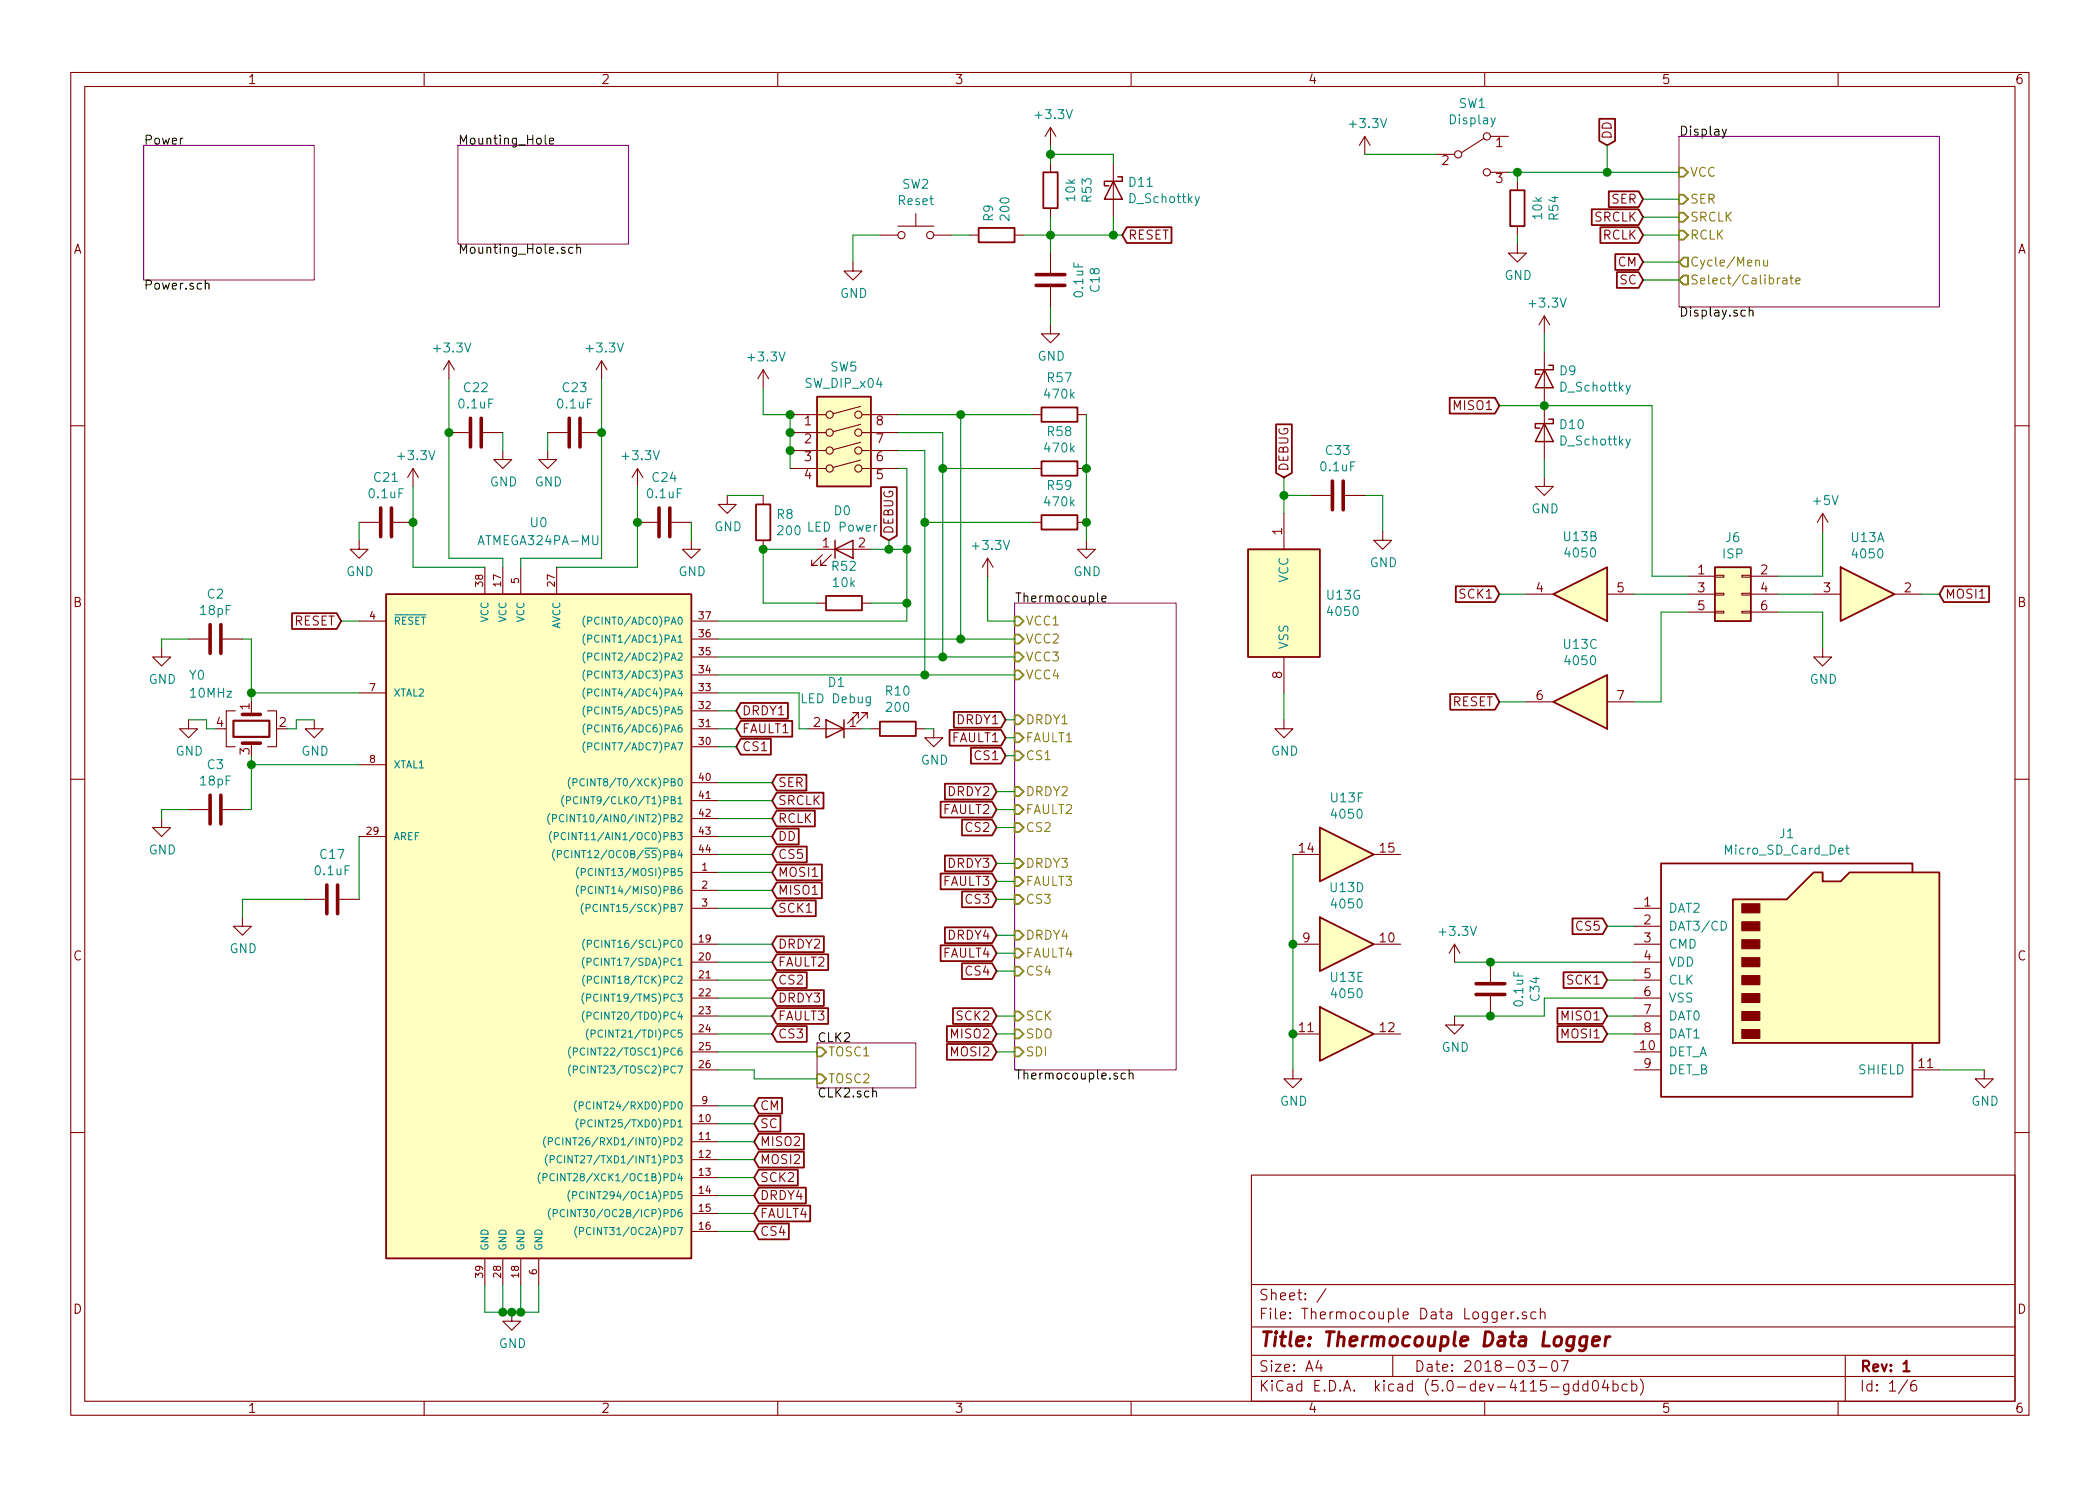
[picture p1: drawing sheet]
EESchema Schematic File Version 4
LIBS:Thermocouple Data Logger-cache
EELAYER 26 0
EELAYER END
$Descr A4 11693 8268
encoding utf-8
Sheet 1 6
Title "Thermocouple Data Logger"
Date "2018-03-07"
Rev "1"
Comp ""
Comment1 ""
Comment2 ""
Comment3 ""
Comment4 ""
$EndDescr
$Comp
L atmel:ATMEGA324PA-MU U0
U 1 1
P 3000 5150
F 0 "U0" H 3000 7400 50  0000 C CNN
F 1 "ATMEGA324PA-MU" H 3000 7300 50  0000 C CNN
F 2 "Housings_DFN_QFN:QFN-44-1EP_7x7mm_Pitch0.5mm" H 3000 5150 50  0001 C CIN
F 3 "http://www.atmel.com/Images/Atmel-8272-8-bit-AVR-microcontroller-ATmega164A_PA-324A_PA-644A_PA-1284_P_datasheet.pdf" H 3000 5150 50  0001 C CNN
	1    3000 5150
	1    0    0    -1  
$EndComp
$Sheet
S 9350 750  1450 950 
U 5A867525
F0 "Display" 50
F1 "Display.sch" 50
F2 "VCC" I L 9350 950 50 
F3 "Select/Calibrate" O L 9350 1550 50 
F4 "Cycle/Menu" O L 9350 1450 50 
F5 "SER" I L 9350 1100 50 
F6 "SRCLK" I L 9350 1200 50 
F7 "RCLK" I L 9350 1300 50 
$EndSheet
$Comp
L Switch:SW_SPDT SW1
U 1 1
P 8200 850
F 0 "SW1" H 8200 1135 50  0000 C CNN
F 1 "Display" H 8200 1044 50  0000 C CNN
F 2 "Buttons_Switches_SMD:SW_SPDT_CK-JS102011SAQN" H 8200 850 50  0001 C CNN
F 3 "" H 8200 850 50  0001 C CNN
	1    8200 850 
	1    0    0    -1  
$EndComp
$Sheet
S 5650 3350 900  2600
U 5A878A89
F0 "Thermocouple" 50
F1 "Thermocouple.sch" 50
F2 "VCC1" I L 5650 3450 50 
F3 "DRDY1" I L 5650 4000 50 
F4 "FAULT1" I L 5650 4100 50 
F5 "CS1" I L 5650 4200 50 
F6 "SCK" I L 5650 5650 50 
F7 "SDO" I L 5650 5750 50 
F8 "SDI" I L 5650 5850 50 
F9 "VCC3" I L 5650 3650 50 
F10 "DRDY3" I L 5650 4800 50 
F11 "FAULT3" I L 5650 4900 50 
F12 "CS3" I L 5650 5000 50 
F13 "VCC2" I L 5650 3550 50 
F14 "DRDY2" I L 5650 4400 50 
F15 "FAULT2" I L 5650 4500 50 
F16 "CS2" I L 5650 4600 50 
F17 "VCC4" I L 5650 3750 50 
F18 "DRDY4" I L 5650 5200 50 
F19 "FAULT4" I L 5650 5300 50 
F20 "CS4" I L 5650 5400 50 
$EndSheet
$Comp
L Switch:SW_DIP_x04 SW5
U 1 1
P 4700 2500
F 0 "SW5" H 4700 2967 50  0000 C CNN
F 1 "SW_DIP_x04" H 4700 2876 50  0000 C CNN
F 2 "Buttons_Switches_SMD:SW_DIP_x4_W5.08mm_Slide_Copal_CHS-A" H 4700 2500 50  0001 C CNN
F 3 "" H 4700 2500 50  0001 C CNN
	1    4700 2500
	1    0    0    -1  
$EndComp
Wire Wire Line
	8400 950  8450 950 
$Comp
L Switch:SW_Push SW2
U 1 1
P 5100 1300
F 0 "SW2" H 5100 1585 50  0000 C CNN
F 1 "Reset" H 5100 1494 50  0000 C CNN
F 2 "Buttons_Switches_SMD:SW_SPST_PTS645" H 5100 1500 50  0001 C CNN
F 3 "" H 5100 1500 50  0001 C CNN
	1    5100 1300
	1    0    0    -1  
$EndComp
$Sheet
S 800  800  950  750 
U 5A8E51AF
F0 "Power" 50
F1 "Power.sch" 50
$EndSheet
Wire Wire Line
	1400 3900 1400 3850
Wire Wire Line
	1400 3850 2000 3850
Wire Wire Line
	1400 4200 1400 4250
Wire Wire Line
	1400 4250 2000 4250
$Comp
L power:GND #PWR0101
U 1 1
P 2850 7300
F 0 "#PWR0101" H 2850 7050 50  0001 C CNN
F 1 "GND" H 2855 7127 50  0000 C CNN
F 2 "" H 2850 7300 50  0001 C CNN
F 3 "" H 2850 7300 50  0001 C CNN
	1    2850 7300
	1    0    0    -1  
$EndComp
Wire Wire Line
	2700 7150 2700 7300
Wire Wire Line
	2900 7150 2900 7300
Wire Wire Line
	2900 7300 2850 7300
Wire Wire Line
	3000 7150 3000 7300
Wire Wire Line
	3000 7300 2900 7300
Connection ~ 2900 7300
Connection ~ 2850 7300
Wire Wire Line
	2700 7300 2800 7300
Wire Wire Line
	2800 7150 2800 7300
Connection ~ 2800 7300
Wire Wire Line
	2800 7300 2850 7300
$Comp
L device:C C24
U 1 1
P 3700 2900
F 0 "C24" V 3448 2900 50  0000 C CNN
F 1 "0.1uF" V 3539 2900 50  0000 C CNN
F 2 "Capacitors_SMD:C_0402" H 3738 2750 50  0001 C CNN
F 3 "" H 3700 2900 50  0001 C CNN
	1    3700 2900
	0    1    1    0   
$EndComp
$Comp
L device:C C21
U 1 1
P 2150 2900
F 0 "C21" V 1898 2900 50  0000 C CNN
F 1 "0.1uF" V 1989 2900 50  0000 C CNN
F 2 "Capacitors_SMD:C_0402" H 2188 2750 50  0001 C CNN
F 3 "" H 2150 2900 50  0001 C CNN
	1    2150 2900
	0    1    1    0   
$EndComp
$Comp
L device:C C22
U 1 1
P 2650 2400
F 0 "C22" V 2398 2400 50  0000 C CNN
F 1 "0.1uF" V 2489 2400 50  0000 C CNN
F 2 "Capacitors_SMD:C_0402" H 2688 2250 50  0001 C CNN
F 3 "" H 2650 2400 50  0001 C CNN
	1    2650 2400
	0    1    1    0   
$EndComp
$Comp
L device:C C23
U 1 1
P 3200 2400
F 0 "C23" V 2948 2400 50  0000 C CNN
F 1 "0.1uF" V 3039 2400 50  0000 C CNN
F 2 "Capacitors_SMD:C_0402" H 3238 2250 50  0001 C CNN
F 3 "" H 3200 2400 50  0001 C CNN
	1    3200 2400
	0    1    1    0   
$EndComp
$Comp
L power:+3.3V #PWR0102
U 1 1
P 3350 2100
F 0 "#PWR0102" H 3350 1950 50  0001 C CNN
F 1 "+3.3V" H 3365 2273 50  0000 C CNN
F 2 "" H 3350 2100 50  0001 C CNN
F 3 "" H 3350 2100 50  0001 C CNN
	1    3350 2100
	1    0    0    -1  
$EndComp
$Comp
L power:+3.3V #PWR0103
U 1 1
P 2500 2100
F 0 "#PWR0103" H 2500 1950 50  0001 C CNN
F 1 "+3.3V" H 2515 2273 50  0000 C CNN
F 2 "" H 2500 2100 50  0001 C CNN
F 3 "" H 2500 2100 50  0001 C CNN
	1    2500 2100
	1    0    0    -1  
$EndComp
$Comp
L power:+3.3V #PWR0104
U 1 1
P 2300 2700
F 0 "#PWR0104" H 2300 2550 50  0001 C CNN
F 1 "+3.3V" H 2315 2873 50  0000 C CNN
F 2 "" H 2300 2700 50  0001 C CNN
F 3 "" H 2300 2700 50  0001 C CNN
	1    2300 2700
	1    0    0    -1  
$EndComp
$Comp
L power:+3.3V #PWR0105
U 1 1
P 3550 2700
F 0 "#PWR0105" H 3550 2550 50  0001 C CNN
F 1 "+3.3V" H 3565 2873 50  0000 C CNN
F 2 "" H 3550 2700 50  0001 C CNN
F 3 "" H 3550 2700 50  0001 C CNN
	1    3550 2700
	1    0    0    -1  
$EndComp
Wire Wire Line
	3550 2700 3550 2900
Wire Wire Line
	3550 2900 3550 3150
Wire Wire Line
	3550 3150 3100 3150
Connection ~ 3550 2900
Wire Wire Line
	2300 3150 2700 3150
Wire Wire Line
	2300 2700 2300 2900
Wire Wire Line
	2300 3150 2300 2900
Connection ~ 2300 2900
Wire Wire Line
	2900 3150 2900 3100
Wire Wire Line
	2900 3100 3350 3100
Wire Wire Line
	3350 3100 3350 2400
Wire Wire Line
	2800 3150 2800 3100
Wire Wire Line
	2800 3100 2500 3100
Wire Wire Line
	2500 3100 2500 2400
Wire Wire Line
	3350 2400 3350 2100
Connection ~ 3350 2400
Wire Wire Line
	2500 2400 2500 2100
Connection ~ 2500 2400
$Comp
L power:GND #PWR0106
U 1 1
P 2000 3000
F 0 "#PWR0106" H 2000 2750 50  0001 C CNN
F 1 "GND" H 2005 2827 50  0000 C CNN
F 2 "" H 2000 3000 50  0001 C CNN
F 3 "" H 2000 3000 50  0001 C CNN
	1    2000 3000
	1    0    0    -1  
$EndComp
$Comp
L power:GND #PWR0107
U 1 1
P 2800 2500
F 0 "#PWR0107" H 2800 2250 50  0001 C CNN
F 1 "GND" H 2805 2327 50  0000 C CNN
F 2 "" H 2800 2500 50  0001 C CNN
F 3 "" H 2800 2500 50  0001 C CNN
	1    2800 2500
	1    0    0    -1  
$EndComp
$Comp
L power:GND #PWR0108
U 1 1
P 3050 2500
F 0 "#PWR0108" H 3050 2250 50  0001 C CNN
F 1 "GND" H 3055 2327 50  0000 C CNN
F 2 "" H 3050 2500 50  0001 C CNN
F 3 "" H 3050 2500 50  0001 C CNN
	1    3050 2500
	1    0    0    -1  
$EndComp
$Comp
L power:GND #PWR0109
U 1 1
P 3850 3000
F 0 "#PWR0109" H 3850 2750 50  0001 C CNN
F 1 "GND" H 3855 2827 50  0000 C CNN
F 2 "" H 3850 3000 50  0001 C CNN
F 3 "" H 3850 3000 50  0001 C CNN
	1    3850 3000
	1    0    0    -1  
$EndComp
Wire Wire Line
	3850 3000 3850 2900
Wire Wire Line
	3050 2500 3050 2400
Wire Wire Line
	2800 2500 2800 2400
Wire Wire Line
	2000 3000 2000 2900
$Comp
L device:C C17
U 1 1
P 1850 5000
F 0 "C17" V 1598 5000 50  0000 C CNN
F 1 "0.1uF" V 1689 5000 50  0000 C CNN
F 2 "Capacitors_SMD:C_0402" H 1888 4850 50  0001 C CNN
F 3 "" H 1850 5000 50  0001 C CNN
	1    1850 5000
	0    1    1    0   
$EndComp
Wire Wire Line
	2000 5000 2000 4650
$Comp
L power:GND #PWR0110
U 1 1
P 1350 5100
F 0 "#PWR0110" H 1350 4850 50  0001 C CNN
F 1 "GND" H 1355 4927 50  0000 C CNN
F 2 "" H 1350 5100 50  0001 C CNN
F 3 "" H 1350 5100 50  0001 C CNN
	1    1350 5100
	1    0    0    -1  
$EndComp
Wire Wire Line
	1350 5100 1350 5000
Wire Wire Line
	1350 5000 1700 5000
$Comp
L device:Crystal_GND24 Y0
U 1 1
P 1400 4050
F 0 "Y0" V 1100 3700 50  0000 L CNN
F 1 "10MHz" V 1200 3700 50  0000 L CNN
F 2 "Crystals:Crystal_SMD_Abracon_ABM3B-4pin_5.0x3.2mm" H 1400 4050 50  0001 C CNN
F 3 "" H 1400 4050 50  0001 C CNN
	1    1400 4050
	0    1    1    0   
$EndComp
$Comp
L power:GND #PWR0111
U 1 1
P 1750 4000
F 0 "#PWR0111" H 1750 3750 50  0001 C CNN
F 1 "GND" H 1755 3827 50  0000 C CNN
F 2 "" H 1750 4000 50  0001 C CNN
F 3 "" H 1750 4000 50  0001 C CNN
	1    1750 4000
	1    0    0    -1  
$EndComp
Wire Wire Line
	1600 4050 1650 4050
Wire Wire Line
	1650 4050 1650 4000
Wire Wire Line
	1650 4000 1750 4000
$Comp
L power:GND #PWR0112
U 1 1
P 1050 4000
F 0 "#PWR0112" H 1050 3750 50  0001 C CNN
F 1 "GND" H 1055 3827 50  0000 C CNN
F 2 "" H 1050 4000 50  0001 C CNN
F 3 "" H 1050 4000 50  0001 C CNN
	1    1050 4000
	1    0    0    -1  
$EndComp
Wire Wire Line
	1050 4000 1150 4000
Wire Wire Line
	1150 4000 1150 4050
Wire Wire Line
	1150 4050 1200 4050
Wire Wire Line
	4000 5950 4200 5950
Wire Wire Line
	4200 5950 4200 6000
$Comp
L device:C C2
U 1 1
P 1200 3550
F 0 "C2" V 948 3550 50  0000 C CNN
F 1 "18pF" V 1039 3550 50  0000 C CNN
F 2 "Capacitors_SMD:C_0402" H 1238 3400 50  0001 C CNN
F 3 "" H 1200 3550 50  0001 C CNN
	1    1200 3550
	0    1    1    0   
$EndComp
$Comp
L device:C C3
U 1 1
P 1200 4500
F 0 "C3" V 948 4500 50  0000 C CNN
F 1 "18pF" V 1039 4500 50  0000 C CNN
F 2 "Capacitors_SMD:C_0402" H 1238 4350 50  0001 C CNN
F 3 "" H 1200 4500 50  0001 C CNN
	1    1200 4500
	0    1    1    0   
$EndComp
Wire Wire Line
	1350 4500 1400 4500
Wire Wire Line
	1400 4500 1400 4250
Connection ~ 1400 4250
Wire Wire Line
	1350 3550 1400 3550
Wire Wire Line
	1400 3550 1400 3850
Connection ~ 1400 3850
$Comp
L power:GND #PWR0113
U 1 1
P 900 3600
F 0 "#PWR0113" H 900 3350 50  0001 C CNN
F 1 "GND" H 905 3427 50  0000 C CNN
F 2 "" H 900 3600 50  0001 C CNN
F 3 "" H 900 3600 50  0001 C CNN
	1    900  3600
	1    0    0    -1  
$EndComp
$Comp
L power:GND #PWR0114
U 1 1
P 900 4550
F 0 "#PWR0114" H 900 4300 50  0001 C CNN
F 1 "GND" H 905 4377 50  0000 C CNN
F 2 "" H 900 4550 50  0001 C CNN
F 3 "" H 900 4550 50  0001 C CNN
	1    900  4550
	1    0    0    -1  
$EndComp
Wire Wire Line
	900  4550 900  4500
Wire Wire Line
	900  4500 1050 4500
Wire Wire Line
	900  3600 900  3550
Wire Wire Line
	900  3550 1050 3550
$Comp
L power:+3.3V #PWR0115
U 1 1
P 7600 850
F 0 "#PWR0115" H 7600 700 50  0001 C CNN
F 1 "+3.3V" H 7615 1023 50  0000 C CNN
F 2 "" H 7600 850 50  0001 C CNN
F 3 "" H 7600 850 50  0001 C CNN
	1    7600 850 
	1    0    0    -1  
$EndComp
Wire Wire Line
	7600 850  8000 850 
Wire Wire Line
	4400 2600 4400 2500
Connection ~ 4400 2400
Wire Wire Line
	4400 2400 4400 2300
Connection ~ 4400 2500
Wire Wire Line
	4400 2500 4400 2400
$Comp
L power:+3.3V #PWR0116
U 1 1
P 4250 2150
F 0 "#PWR0116" H 4250 2000 50  0001 C CNN
F 1 "+3.3V" H 4265 2323 50  0000 C CNN
F 2 "" H 4250 2150 50  0001 C CNN
F 3 "" H 4250 2150 50  0001 C CNN
	1    4250 2150
	1    0    0    -1  
$EndComp
Wire Wire Line
	4250 2150 4250 2300
Wire Wire Line
	4250 2300 4400 2300
Connection ~ 4400 2300
Wire Wire Line
	5000 2300 5350 2300
Wire Wire Line
	5350 2300 5350 3550
Wire Wire Line
	5350 3550 5650 3550
Wire Wire Line
	5000 2400 5250 2400
Wire Wire Line
	5250 2400 5250 2600
Wire Wire Line
	5250 3650 5650 3650
Wire Wire Line
	5000 2500 5150 2500
Wire Wire Line
	5150 2500 5150 2900
Wire Wire Line
	5150 3750 5650 3750
Wire Wire Line
	5650 3450 5500 3450
Wire Wire Line
	5500 3450 5500 3200
$Comp
L power:+3.3V #PWR0117
U 1 1
P 5500 3200
F 0 "#PWR0117" H 5500 3050 50  0001 C CNN
F 1 "+3.3V" H 5515 3373 50  0000 C CNN
F 2 "" H 5500 3200 50  0001 C CNN
F 3 "" H 5500 3200 50  0001 C CNN
	1    5500 3200
	1    0    0    -1  
$EndComp
$Comp
L Connector:Conn_02x03_Odd_Even J6
U 1 1
P 9600 3300
F 0 "J6" H 9650 3617 50  0000 C CNN
F 1 "ISP" H 9650 3526 50  0000 C CNN
F 2 "Pin_Headers:Pin_Header_Straight_2x03_Pitch2.54mm" H 9600 3300 50  0001 C CNN
F 3 "~" H 9600 3300 50  0001 C CNN
	1    9600 3300
	1    0    0    -1  
$EndComp
Wire Wire Line
	9900 3200 10150 3200
Wire Wire Line
	10150 3200 10150 2950
$Comp
L power:+5V #PWR0118
U 1 1
P 10150 2950
F 0 "#PWR0118" H 10150 2800 50  0001 C CNN
F 1 "+5V" H 10165 3123 50  0000 C CNN
F 2 "" H 10150 2950 50  0001 C CNN
F 3 "" H 10150 2950 50  0001 C CNN
	1    10150 2950
	1    0    0    -1  
$EndComp
$Comp
L power:GND #PWR0119
U 1 1
P 10150 3600
F 0 "#PWR0119" H 10150 3350 50  0001 C CNN
F 1 "GND" H 10155 3427 50  0000 C CNN
F 2 "" H 10150 3600 50  0001 C CNN
F 3 "" H 10150 3600 50  0001 C CNN
	1    10150 3600
	1    0    0    -1  
$EndComp
Wire Wire Line
	9900 3400 10150 3400
Wire Wire Line
	10150 3400 10150 3600
Text GLabel 4300 4750 2    50   Input ~ 0
CS5
Text GLabel 4300 4850 2    50   Input ~ 0
MOSI1
Text GLabel 4300 4950 2    50   Input ~ 0
MISO1
Text GLabel 4300 5050 2    50   Input ~ 0
SCK1
Wire Wire Line
	4000 4750 4300 4750
Wire Wire Line
	4000 4850 4300 4850
Wire Wire Line
	4000 4950 4300 4950
Wire Wire Line
	4000 5050 4300 5050
Text GLabel 1900 3450 0    50   Input ~ 0
RESET
Wire Wire Line
	1900 3450 2000 3450
Text GLabel 6250 1300 2    50   Input ~ 0
RESET
Text GLabel 8350 3900 0    50   Input ~ 0
RESET
$Comp
L Logic_CMOS_4000:4050 U13
U 7 1
P 7150 3350
F 0 "U13" H 7380 3396 50  0000 L CNN
F 1 "4050" H 7380 3305 50  0000 L CNN
F 2 "Housings_SSOP:TSSOP-16_4.4x5mm_Pitch0.65mm" H 7150 3350 50  0001 C CNN
F 3 "http://www.intersil.com/content/dam/intersil/documents/cd40/cd4050bms.pdf" H 7150 3350 50  0001 C CNN
	7    7150 3350
	1    0    0    -1  
$EndComp
$Comp
L Logic_CMOS_4000:4050 U13
U 1 1
P 10400 3300
F 0 "U13" H 10400 3617 50  0000 C CNN
F 1 "4050" H 10400 3526 50  0000 C CNN
F 2 "Housings_SSOP:TSSOP-16_4.4x5mm_Pitch0.65mm" H 10400 3300 50  0001 C CNN
F 3 "http://www.intersil.com/content/dam/intersil/documents/cd40/cd4050bms.pdf" H 10400 3300 50  0001 C CNN
	1    10400 3300
	1    0    0    -1  
$EndComp
$Comp
L Logic_CMOS_4000:4050 U13
U 2 1
P 8800 3300
F 0 "U13" H 8800 2983 50  0000 C CNN
F 1 "4050" H 8800 3074 50  0000 C CNN
F 2 "Housings_SSOP:TSSOP-16_4.4x5mm_Pitch0.65mm" H 8800 3300 50  0001 C CNN
F 3 "http://www.intersil.com/content/dam/intersil/documents/cd40/cd4050bms.pdf" H 8800 3300 50  0001 C CNN
	2    8800 3300
	-1   0    0    1   
$EndComp
$Comp
L Logic_CMOS_4000:4050 U13
U 3 1
P 8800 3900
F 0 "U13" H 8800 3583 50  0000 C CNN
F 1 "4050" H 8800 3674 50  0000 C CNN
F 2 "Housings_SSOP:TSSOP-16_4.4x5mm_Pitch0.65mm" H 8800 3900 50  0001 C CNN
F 3 "http://www.intersil.com/content/dam/intersil/documents/cd40/cd4050bms.pdf" H 8800 3900 50  0001 C CNN
	3    8800 3900
	-1   0    0    1   
$EndComp
$Comp
L power:GND #PWR0120
U 1 1
P 7150 4000
F 0 "#PWR0120" H 7150 3750 50  0001 C CNN
F 1 "GND" H 7155 3827 50  0000 C CNN
F 2 "" H 7150 4000 50  0001 C CNN
F 3 "" H 7150 4000 50  0001 C CNN
	1    7150 4000
	1    0    0    -1  
$EndComp
Wire Wire Line
	7150 4000 7150 3850
$Comp
L Logic_CMOS_4000:4050 U13
U 4 1
P 7500 5250
F 0 "U13" H 7500 5567 50  0000 C CNN
F 1 "4050" H 7500 5476 50  0000 C CNN
F 2 "Housings_SSOP:TSSOP-16_4.4x5mm_Pitch0.65mm" H 7500 5250 50  0001 C CNN
F 3 "http://www.intersil.com/content/dam/intersil/documents/cd40/cd4050bms.pdf" H 7500 5250 50  0001 C CNN
	4    7500 5250
	1    0    0    -1  
$EndComp
$Comp
L Logic_CMOS_4000:4050 U13
U 5 1
P 7500 5750
F 0 "U13" H 7500 6067 50  0000 C CNN
F 1 "4050" H 7500 5976 50  0000 C CNN
F 2 "Housings_SSOP:TSSOP-16_4.4x5mm_Pitch0.65mm" H 7500 5750 50  0001 C CNN
F 3 "http://www.intersil.com/content/dam/intersil/documents/cd40/cd4050bms.pdf" H 7500 5750 50  0001 C CNN
	5    7500 5750
	1    0    0    -1  
$EndComp
$Comp
L Logic_CMOS_4000:4050 U13
U 6 1
P 7500 4750
F 0 "U13" H 7500 5067 50  0000 C CNN
F 1 "4050" H 7500 4976 50  0000 C CNN
F 2 "Housings_SSOP:TSSOP-16_4.4x5mm_Pitch0.65mm" H 7500 4750 50  0001 C CNN
F 3 "http://www.intersil.com/content/dam/intersil/documents/cd40/cd4050bms.pdf" H 7500 4750 50  0001 C CNN
	6    7500 4750
	1    0    0    -1  
$EndComp
Wire Wire Line
	7200 4750 7200 5250
Connection ~ 7200 5250
Wire Wire Line
	7200 5250 7200 5750
$Comp
L power:GND #PWR0121
U 1 1
P 7200 5950
F 0 "#PWR0121" H 7200 5700 50  0001 C CNN
F 1 "GND" H 7205 5777 50  0000 C CNN
F 2 "" H 7200 5950 50  0001 C CNN
F 3 "" H 7200 5950 50  0001 C CNN
	1    7200 5950
	1    0    0    -1  
$EndComp
Connection ~ 7200 5750
Wire Wire Line
	7200 5750 7200 5950
Wire Wire Line
	7150 2850 7150 2750
$Comp
L device:C C33
U 1 1
P 7450 2750
F 0 "C33" V 7198 2750 50  0000 C CNN
F 1 "0.1uF" V 7289 2750 50  0000 C CNN
F 2 "Capacitors_SMD:C_0402" H 7488 2600 50  0001 C CNN
F 3 "" H 7450 2750 50  0001 C CNN
	1    7450 2750
	0    1    1    0   
$EndComp
Wire Wire Line
	7150 2750 7300 2750
Connection ~ 7150 2750
Wire Wire Line
	7150 2750 7150 2650
Wire Wire Line
	7600 2750 7700 2750
Wire Wire Line
	7700 2750 7700 2950
$Comp
L power:GND #PWR0122
U 1 1
P 7700 2950
F 0 "#PWR0122" H 7700 2700 50  0001 C CNN
F 1 "GND" H 7705 2777 50  0000 C CNN
F 2 "" H 7700 2950 50  0001 C CNN
F 3 "" H 7700 2950 50  0001 C CNN
	1    7700 2950
	1    0    0    -1  
$EndComp
Wire Wire Line
	9900 3300 10100 3300
Text GLabel 10800 3300 2    50   Input ~ 0
MOSI1
Wire Wire Line
	10700 3300 10800 3300
Wire Wire Line
	9400 3400 9250 3400
Wire Wire Line
	9250 3400 9250 3900
Wire Wire Line
	9250 3900 9100 3900
Wire Wire Line
	8500 3900 8350 3900
Wire Wire Line
	9400 3300 9100 3300
Text GLabel 8350 3300 0    50   Input ~ 0
SCK1
Wire Wire Line
	8350 3300 8500 3300
Text GLabel 8350 2250 0    50   Input ~ 0
MISO1
Wire Wire Line
	9400 3200 9200 3200
Wire Wire Line
	9200 3200 9200 2250
Wire Wire Line
	9200 2250 8600 2250
$Comp
L power:+3.3V #PWR0123
U 1 1
P 8600 1850
F 0 "#PWR0123" H 8600 1700 50  0001 C CNN
F 1 "+3.3V" H 8615 2023 50  0000 C CNN
F 2 "" H 8600 1850 50  0001 C CNN
F 3 "" H 8600 1850 50  0001 C CNN
	1    8600 1850
	1    0    0    -1  
$EndComp
$Comp
L power:GND #PWR0124
U 1 1
P 8600 2650
F 0 "#PWR0124" H 8600 2400 50  0001 C CNN
F 1 "GND" H 8605 2477 50  0000 C CNN
F 2 "" H 8600 2650 50  0001 C CNN
F 3 "" H 8600 2650 50  0001 C CNN
	1    8600 2650
	1    0    0    -1  
$EndComp
$Comp
L device:D_Schottky D10
U 1 1
P 8600 2400
F 0 "D10" V 8554 2479 50  0000 L CNN
F 1 "D_Schottky" V 8645 2479 50  0000 L CNN
F 2 "Diodes_SMD:D_SOD-323" H 8600 2400 50  0001 C CNN
F 3 "" H 8600 2400 50  0001 C CNN
	1    8600 2400
	0    1    1    0   
$EndComp
$Comp
L device:D_Schottky D9
U 1 1
P 8600 2100
F 0 "D9" V 8554 2179 50  0000 L CNN
F 1 "D_Schottky" V 8645 2179 50  0000 L CNN
F 2 "Diodes_SMD:D_SOD-323" H 8600 2100 50  0001 C CNN
F 3 "" H 8600 2100 50  0001 C CNN
	1    8600 2100
	0    1    1    0   
$EndComp
Connection ~ 8600 2250
Wire Wire Line
	8600 2250 8350 2250
Wire Wire Line
	8600 2650 8600 2550
Wire Wire Line
	8600 1950 8600 1850
$Comp
L power:GND #PWR0125
U 1 1
P 8100 5650
F 0 "#PWR0125" H 8100 5400 50  0001 C CNN
F 1 "GND" H 8105 5477 50  0000 C CNN
F 2 "" H 8100 5650 50  0001 C CNN
F 3 "" H 8100 5650 50  0001 C CNN
	1    8100 5650
	1    0    0    -1  
$EndComp
$Comp
L power:GND #PWR0126
U 1 1
P 11050 5950
F 0 "#PWR0126" H 11050 5700 50  0001 C CNN
F 1 "GND" H 11055 5777 50  0000 C CNN
F 2 "" H 11050 5950 50  0001 C CNN
F 3 "" H 11050 5950 50  0001 C CNN
	1    11050 5950
	1    0    0    -1  
$EndComp
Wire Wire Line
	10800 5950 11050 5950
Wire Wire Line
	8600 5550 9100 5550
$Comp
L power:+3.3V #PWR0127
U 1 1
P 8100 5350
F 0 "#PWR0127" H 8100 5200 50  0001 C CNN
F 1 "+3.3V" H 8115 5523 50  0000 C CNN
F 2 "" H 8100 5350 50  0001 C CNN
F 3 "" H 8100 5350 50  0001 C CNN
	1    8100 5350
	1    0    0    -1  
$EndComp
Wire Wire Line
	8100 5350 8300 5350
Wire Wire Line
	8100 5650 8300 5650
Wire Wire Line
	8600 5650 8600 5550
$Comp
L device:C C34
U 1 1
P 8300 5500
F 0 "C34" V 8048 5500 50  0000 C CNN
F 1 "0.1uF" V 8139 5500 50  0000 C CNN
F 2 "Capacitors_SMD:C_0402" H 8338 5350 50  0001 C CNN
F 3 "" H 8300 5500 50  0001 C CNN
	1    8300 5500
	-1   0    0    1   
$EndComp
Connection ~ 8300 5350
Wire Wire Line
	8300 5350 9100 5350
Connection ~ 8300 5650
Wire Wire Line
	8300 5650 8600 5650
Text GLabel 8950 5450 0    50   Input ~ 0
SCK1
Wire Wire Line
	8950 5450 9100 5450
Text GLabel 8950 5150 0    50   Input ~ 0
CS5
Wire Wire Line
	8950 5150 9100 5150
Text GLabel 8950 5750 0    50   Input ~ 0
MOSI1
Text GLabel 8950 5650 0    50   Input ~ 0
MISO1
Wire Wire Line
	8950 5650 9100 5650
Wire Wire Line
	8950 5750 9100 5750
Wire Wire Line
	4000 3550 5350 3550
Connection ~ 5350 3550
Wire Wire Line
	4000 3650 5250 3650
Connection ~ 5250 3650
Wire Wire Line
	4000 3750 5150 3750
Connection ~ 5150 3750
Wire Wire Line
	5050 3050 5050 2600
$Comp
L device:LED D0
U 1 1
P 4700 3050
F 0 "D0" H 4691 3266 50  0000 C CNN
F 1 "LED Power" H 4691 3175 50  0000 C CNN
F 2 "LEDs:LED_0603" H 4700 3050 50  0001 C CNN
F 3 "~" H 4700 3050 50  0001 C CNN
	1    4700 3050
	1    0    0    -1  
$EndComp
Wire Wire Line
	4850 3050 4950 3050
Wire Wire Line
	4000 3450 5050 3450
$Comp
L power:GND #PWR0128
U 1 1
P 4050 2750
F 0 "#PWR0128" H 4050 2500 50  0001 C CNN
F 1 "GND" H 4055 2577 50  0000 C CNN
F 2 "" H 4050 2750 50  0001 C CNN
F 3 "" H 4050 2750 50  0001 C CNN
	1    4050 2750
	1    0    0    -1  
$EndComp
$Comp
L device:R R8
U 1 1
P 4250 2900
F 0 "R8" H 4320 2946 50  0000 L CNN
F 1 "200" H 4320 2855 50  0000 L CNN
F 2 "Resistors_SMD:R_0805" V 4180 2900 50  0001 C CNN
F 3 "" H 4250 2900 50  0001 C CNN
	1    4250 2900
	1    0    0    -1  
$EndComp
Wire Wire Line
	4250 3050 4550 3050
Wire Wire Line
	4050 2750 4250 2750
Wire Wire Line
	5050 3450 5050 3350
Connection ~ 5050 3050
Wire Wire Line
	5000 2600 5050 2600
$Comp
L device:R R52
U 1 1
P 4700 3350
F 0 "R52" V 4493 3350 50  0000 C CNN
F 1 "10k" V 4584 3350 50  0000 C CNN
F 2 "Resistors_SMD:R_0402" V 4630 3350 50  0001 C CNN
F 3 "" H 4700 3350 50  0001 C CNN
	1    4700 3350
	0    1    1    0   
$EndComp
Wire Wire Line
	4250 3050 4250 3350
Wire Wire Line
	4250 3350 4550 3350
Wire Wire Line
	4850 3350 5050 3350
Connection ~ 5050 3350
Wire Wire Line
	5050 3350 5050 3050
$Comp
L device:LED D1
U 1 1
P 4650 4050
F 0 "D1" H 4642 3795 50  0000 C CNN
F 1 "LED Debug" H 4642 3886 50  0000 C CNN
F 2 "LEDs:LED_0603" H 4650 4050 50  0001 C CNN
F 3 "~" H 4650 4050 50  0001 C CNN
	1    4650 4050
	-1   0    0    1   
$EndComp
Connection ~ 4250 3050
$Comp
L device:R R10
U 1 1
P 5000 4050
F 0 "R10" V 5207 4050 50  0000 C CNN
F 1 "200" V 5116 4050 50  0000 C CNN
F 2 "Resistors_SMD:R_0805" V 4930 4050 50  0001 C CNN
F 3 "" H 5000 4050 50  0001 C CNN
	1    5000 4050
	0    -1   -1   0   
$EndComp
$Comp
L power:GND #PWR0129
U 1 1
P 5200 4050
F 0 "#PWR0129" H 5200 3800 50  0001 C CNN
F 1 "GND" H 5205 3877 50  0000 C CNN
F 2 "" H 5200 4050 50  0001 C CNN
F 3 "" H 5200 4050 50  0001 C CNN
	1    5200 4050
	1    0    0    -1  
$EndComp
Wire Wire Line
	5150 4050 5200 4050
Wire Wire Line
	4000 3850 4450 3850
Wire Wire Line
	4450 3850 4450 4050
Text GLabel 4300 4350 2    50   Input ~ 0
SER
Text GLabel 4300 4450 2    50   Input ~ 0
SRCLK
Text GLabel 4300 4550 2    50   Input ~ 0
RCLK
Wire Wire Line
	4000 4450 4300 4450
Wire Wire Line
	4000 4550 4300 4550
Wire Wire Line
	4000 4650 4300 4650
Text GLabel 4200 6450 2    50   Input ~ 0
MOSI2
$Sheet
S 4550 5800 550  250 
U 5A9FD636
F0 "CLK2" 50
F1 "CLK2.sch" 50
F2 "TOSC1" I L 4550 5850 50 
F3 "TOSC2" I L 4550 6000 50 
$EndSheet
Wire Wire Line
	4000 5850 4550 5850
Wire Wire Line
	4200 6000 4550 6000
Text GLabel 4200 6350 2    50   Input ~ 0
MISO2
Text GLabel 4200 6550 2    50   Input ~ 0
SCK2
Text GLabel 5550 5650 0    50   Input ~ 0
SCK2
Text GLabel 5550 5850 0    50   Input ~ 0
MOSI2
Text GLabel 5550 5750 0    50   Input ~ 0
MISO2
Wire Wire Line
	5550 5650 5650 5650
Wire Wire Line
	5550 5750 5650 5750
Wire Wire Line
	5550 5850 5650 5850
Wire Wire Line
	4000 6550 4200 6550
Text GLabel 4200 6150 2    50   Input ~ 0
CM
Text GLabel 4200 6250 2    50   Input ~ 0
SC
Wire Wire Line
	4000 6650 4200 6650
Wire Wire Line
	4000 6750 4200 6750
Wire Wire Line
	4000 6850 4200 6850
Text GLabel 4100 3950 2    50   Input ~ 0
DRDY1
Text GLabel 4100 4050 2    50   Input ~ 0
FAULT1
Wire Wire Line
	4450 4050 4500 4050
Wire Wire Line
	4800 4050 4850 4050
Text GLabel 4100 4150 2    50   Input ~ 0
CS1
Wire Wire Line
	4000 3950 4100 3950
Wire Wire Line
	4000 4050 4100 4050
Wire Wire Line
	4000 4150 4100 4150
Text GLabel 5600 4000 0    50   Input ~ 0
DRDY1
Text GLabel 5600 4100 0    50   Input ~ 0
FAULT1
Text GLabel 5600 4200 0    50   Input ~ 0
CS1
Text GLabel 4300 5250 2    50   Input ~ 0
DRDY2
Text GLabel 4300 5350 2    50   Input ~ 0
FAULT2
Text GLabel 4300 5450 2    50   Input ~ 0
CS2
Text GLabel 4300 5550 2    50   Input ~ 0
DRDY3
Text GLabel 4300 5650 2    50   Input ~ 0
FAULT3
Text GLabel 4300 5750 2    50   Input ~ 0
CS3
Text GLabel 4200 6650 2    50   Input ~ 0
DRDY4
Text GLabel 4200 6750 2    50   Input ~ 0
FAULT4
Text GLabel 4200 6850 2    50   Input ~ 0
CS4
Wire Wire Line
	4000 4350 4300 4350
Wire Wire Line
	4000 5250 4300 5250
Text GLabel 4300 4650 2    50   Input ~ 0
DD
Wire Wire Line
	4000 5350 4300 5350
Wire Wire Line
	4000 5450 4300 5450
Wire Wire Line
	4000 5550 4300 5550
Wire Wire Line
	4000 5650 4300 5650
Wire Wire Line
	4000 5750 4300 5750
Wire Wire Line
	4000 6150 4200 6150
Wire Wire Line
	4000 6250 4200 6250
Text GLabel 5550 4400 0    50   Input ~ 0
DRDY2
Text GLabel 5550 4500 0    50   Input ~ 0
FAULT2
Text GLabel 5550 4600 0    50   Input ~ 0
CS2
Text GLabel 5550 4800 0    50   Input ~ 0
DRDY3
Text GLabel 5550 4900 0    50   Input ~ 0
FAULT3
Text GLabel 5550 5000 0    50   Input ~ 0
CS3
Text GLabel 5550 5200 0    50   Input ~ 0
DRDY4
Text GLabel 5550 5300 0    50   Input ~ 0
FAULT4
Text GLabel 5550 5400 0    50   Input ~ 0
CS4
Wire Wire Line
	5550 4400 5650 4400
Wire Wire Line
	5600 4000 5650 4000
Wire Wire Line
	5600 4100 5650 4100
Wire Wire Line
	5650 4200 5600 4200
Wire Wire Line
	5550 4500 5650 4500
Wire Wire Line
	5550 4600 5650 4600
Wire Wire Line
	5550 4800 5650 4800
Wire Wire Line
	5550 4900 5650 4900
Wire Wire Line
	5550 5000 5650 5000
Wire Wire Line
	5550 5200 5650 5200
Wire Wire Line
	5550 5300 5650 5300
Wire Wire Line
	5550 5400 5650 5400
$Comp
L device:R R57
U 1 1
P 5900 2300
F 0 "R57" V 5693 2300 50  0000 C CNN
F 1 "470k" V 5784 2300 50  0000 C CNN
F 2 "Resistors_SMD:R_0402" V 5830 2300 50  0001 C CNN
F 3 "" H 5900 2300 50  0001 C CNN
	1    5900 2300
	0    1    1    0   
$EndComp
$Comp
L device:R R58
U 1 1
P 5900 2600
F 0 "R58" V 5693 2600 50  0000 C CNN
F 1 "470k" V 5784 2600 50  0000 C CNN
F 2 "Resistors_SMD:R_0402" V 5830 2600 50  0001 C CNN
F 3 "" H 5900 2600 50  0001 C CNN
	1    5900 2600
	0    1    1    0   
$EndComp
$Comp
L device:R R59
U 1 1
P 5900 2900
F 0 "R59" V 5693 2900 50  0000 C CNN
F 1 "470k" V 5784 2900 50  0000 C CNN
F 2 "Resistors_SMD:R_0402" V 5830 2900 50  0001 C CNN
F 3 "" H 5900 2900 50  0001 C CNN
	1    5900 2900
	0    1    1    0   
$EndComp
Wire Wire Line
	6050 2300 6050 2600
Connection ~ 6050 2600
Wire Wire Line
	6050 2600 6050 2900
$Comp
L power:GND #PWR0130
U 1 1
P 6050 3000
F 0 "#PWR0130" H 6050 2750 50  0001 C CNN
F 1 "GND" H 6055 2827 50  0000 C CNN
F 2 "" H 6050 3000 50  0001 C CNN
F 3 "" H 6050 3000 50  0001 C CNN
	1    6050 3000
	1    0    0    -1  
$EndComp
Wire Wire Line
	6050 3000 6050 2900
Connection ~ 6050 2900
Wire Wire Line
	5350 2300 5750 2300
Connection ~ 5350 2300
Wire Wire Line
	5250 2600 5750 2600
Connection ~ 5250 2600
Wire Wire Line
	5250 2600 5250 3650
Wire Wire Line
	5750 2900 5150 2900
Connection ~ 5150 2900
Wire Wire Line
	5150 2900 5150 3750
$Comp
L device:R R54
U 1 1
P 8450 1150
F 0 "R54" V 8243 1150 50  0000 C CNN
F 1 "10k" V 8334 1150 50  0000 C CNN
F 2 "Resistors_SMD:R_0402" V 8380 1150 50  0001 C CNN
F 3 "" H 8450 1150 50  0001 C CNN
	1    8450 1150
	-1   0    0    1   
$EndComp
$Comp
L power:GND #PWR0131
U 1 1
P 8450 1350
F 0 "#PWR0131" H 8450 1100 50  0001 C CNN
F 1 "GND" H 8455 1177 50  0000 C CNN
F 2 "" H 8450 1350 50  0001 C CNN
F 3 "" H 8450 1350 50  0001 C CNN
	1    8450 1350
	1    0    0    -1  
$EndComp
Wire Wire Line
	8450 1000 8450 950 
Connection ~ 8450 950 
Wire Wire Line
	8450 950  8950 950 
Wire Wire Line
	8450 1350 8450 1300
$Comp
L power:+3.3V #PWR0132
U 1 1
P 5850 800
F 0 "#PWR0132" H 5850 650 50  0001 C CNN
F 1 "+3.3V" H 5865 973 50  0000 C CNN
F 2 "" H 5850 800 50  0001 C CNN
F 3 "" H 5850 800 50  0001 C CNN
	1    5850 800 
	1    0    0    -1  
$EndComp
$Comp
L power:GND #PWR0133
U 1 1
P 4750 1450
F 0 "#PWR0133" H 4750 1200 50  0001 C CNN
F 1 "GND" H 4755 1277 50  0000 C CNN
F 2 "" H 4750 1450 50  0001 C CNN
F 3 "" H 4750 1450 50  0001 C CNN
	1    4750 1450
	1    0    0    -1  
$EndComp
Wire Wire Line
	4750 1450 4750 1300
Connection ~ 5850 1300
Wire Wire Line
	5850 1300 6200 1300
$Comp
L device:R R53
U 1 1
P 5850 1050
F 0 "R53" V 5643 1050 50  0000 C CNN
F 1 "10k" V 5734 1050 50  0000 C CNN
F 2 "Resistors_SMD:R_0402" V 5780 1050 50  0001 C CNN
F 3 "" H 5850 1050 50  0001 C CNN
	1    5850 1050
	-1   0    0    1   
$EndComp
Wire Wire Line
	5850 1300 5850 1200
Wire Wire Line
	5850 900  5850 850 
Wire Wire Line
	4750 1300 4900 1300
$Comp
L device:C C18
U 1 1
P 5850 1550
F 0 "C18" V 5598 1550 50  0000 C CNN
F 1 "0.1uF" V 5689 1550 50  0000 C CNN
F 2 "Capacitors_SMD:C_0402" H 5888 1400 50  0001 C CNN
F 3 "" H 5850 1550 50  0001 C CNN
	1    5850 1550
	-1   0    0    1   
$EndComp
$Comp
L power:GND #PWR0134
U 1 1
P 5850 1800
F 0 "#PWR0134" H 5850 1550 50  0001 C CNN
F 1 "GND" H 5855 1627 50  0000 C CNN
F 2 "" H 5850 1800 50  0001 C CNN
F 3 "" H 5850 1800 50  0001 C CNN
	1    5850 1800
	1    0    0    -1  
$EndComp
Wire Wire Line
	5850 1400 5850 1300
Wire Wire Line
	5850 1800 5850 1700
Text GLabel 4950 3000 1    50   Input ~ 0
DEBUG
Wire Wire Line
	4950 3050 4950 3000
Connection ~ 4950 3050
Wire Wire Line
	4950 3050 5050 3050
Text GLabel 7150 2650 1    50   Input ~ 0
DEBUG
$Comp
L device:D_Schottky D11
U 1 1
P 6200 1050
F 0 "D11" V 6154 1129 50  0000 L CNN
F 1 "D_Schottky" V 6245 1129 50  0000 L CNN
F 2 "Diodes_SMD:D_SOD-323" H 6200 1050 50  0001 C CNN
F 3 "" H 6200 1050 50  0001 C CNN
	1    6200 1050
	0    1    1    0   
$EndComp
Wire Wire Line
	6200 1200 6200 1300
Connection ~ 6200 1300
Wire Wire Line
	6200 1300 6250 1300
Wire Wire Line
	5850 850  6200 850 
Wire Wire Line
	6200 850  6200 900 
Connection ~ 5850 850 
Wire Wire Line
	5850 850  5850 800 
$Comp
L device:R R9
U 1 1
P 5550 1300
F 0 "R9" H 5620 1346 50  0000 L CNN
F 1 "200" H 5620 1255 50  0000 L CNN
F 2 "Resistors_SMD:R_0805" V 5480 1300 50  0001 C CNN
F 3 "" H 5550 1300 50  0001 C CNN
	1    5550 1300
	0    -1   -1   0   
$EndComp
Wire Wire Line
	5700 1300 5850 1300
Wire Wire Line
	5300 1300 5400 1300
Text GLabel 9150 1450 0    50   Input ~ 0
CM
Text GLabel 9150 1550 0    50   Input ~ 0
SC
Wire Wire Line
	9150 1450 9350 1450
Wire Wire Line
	9150 1550 9350 1550
Wire Wire Line
	4000 6350 4200 6350
Wire Wire Line
	4000 6450 4200 6450
Text GLabel 9150 1100 0    50   Input ~ 0
SER
Text GLabel 9150 1200 0    50   Input ~ 0
SRCLK
Text GLabel 9150 1300 0    50   Input ~ 0
RCLK
Wire Wire Line
	9150 1100 9350 1100
Wire Wire Line
	9150 1200 9350 1200
Wire Wire Line
	9150 1300 9350 1300
Text GLabel 8950 800  1    50   Input ~ 0
DD
Wire Wire Line
	8950 950  8950 800 
Connection ~ 8950 950 
Wire Wire Line
	8950 950  9350 950 
$Comp
L Connector:Micro_SD_Card_Det J1
U 1 1
P 10000 5450
F 0 "J1" H 9950 6267 50  0000 C CNN
F 1 "Micro_SD_Card_Det" H 9950 6176 50  0000 C CNN
F 2 "Connectors_Card:Hirose_DM3BT-DSF-PEJS" H 12050 6150 50  0001 C CNN
F 3 "https://www.hirose.com/product/en/download_file/key_name/DM3/category/Catalog/doc_file_id/49662/?file_category_id=4&item_id=195&is_series=1" H 10000 5550 50  0001 C CNN
	1    10000 5450
	1    0    0    -1  
$EndComp
$Sheet
S 2550 800  950  550 
U 5A9A89AB
F0 "Mounting_Hole" 50
F1 "Mounting_Hole.sch" 50
$EndSheet
$EndSCHEMATC
